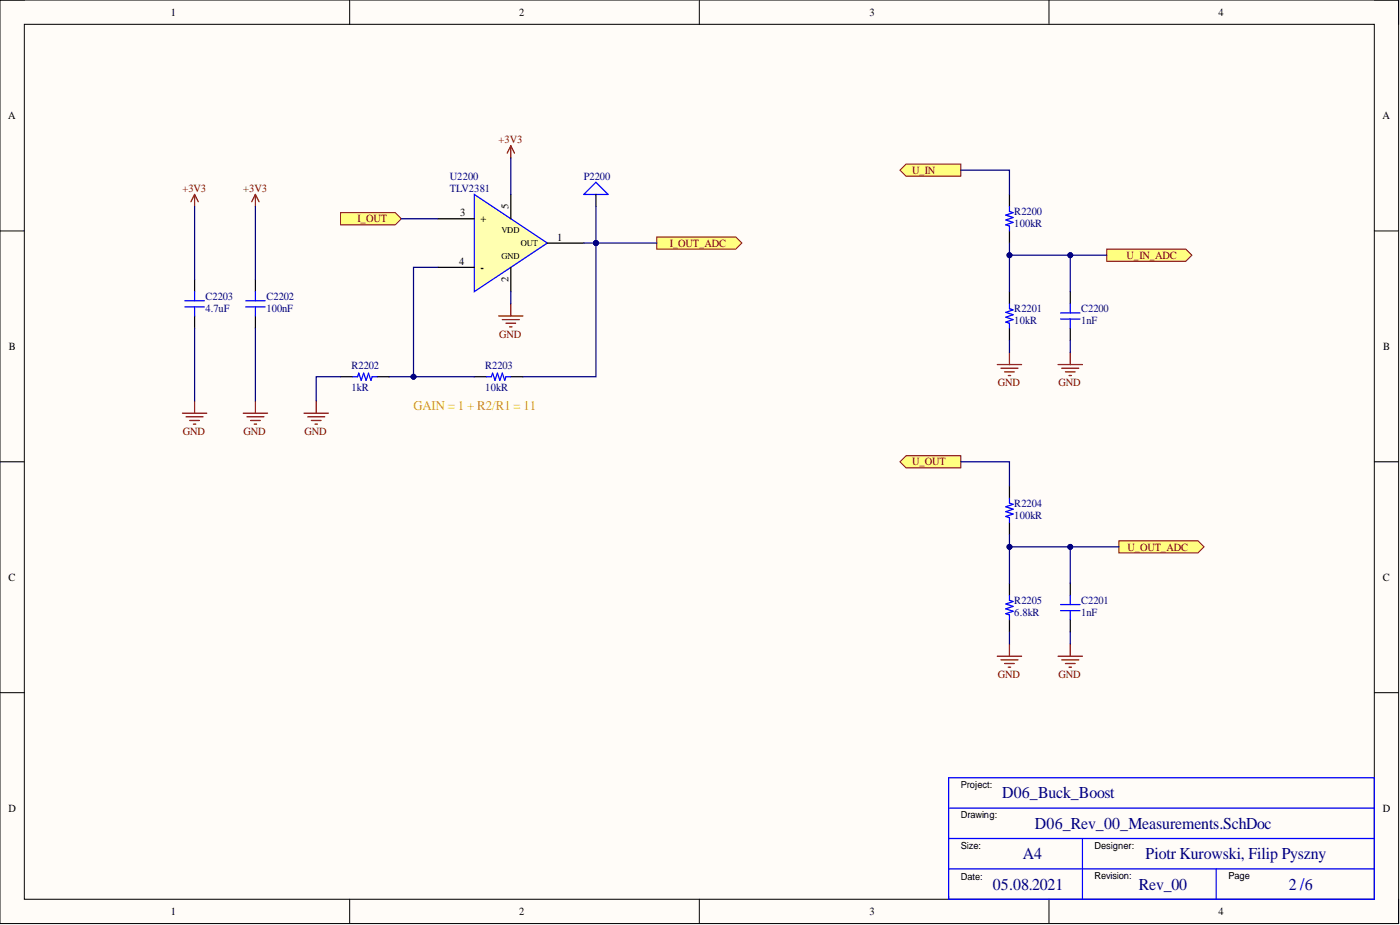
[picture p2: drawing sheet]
<svg xmlns="http://www.w3.org/2000/svg" width="292mm" height="193mm" viewBox="0 0 292 193" stroke-linecap="round" stroke-linejoin="round" font-family="sans-serif">
<path d="M0 0h291.8v192.7h-291.8z" fill-rule="evenodd" fill="#fffcf8"/>
<path d="M0 0h291.8v192.7h-291.8z" fill="none" stroke="#000" stroke-width=".21"/>
<path d="M5.1 5.1h281.6v182.5h-281.6z" fill-rule="evenodd" fill="#fffcf8"/>
<g fill="none" stroke="#000" stroke-width=".21">
<path d="M0 0h5.1M5.1 5.1h281.6v182.5h-281.6zM73 0v5.1M145.9 0v5.1M218.9 0v5.1M286.7 0h5.1v5.1M0 48.2h5.1M286.7 48.2h5.1M0 96.3h5.1M286.7 96.3h5.1M0 144.5h5.1M286.7 144.5h5.1"/>
<path d="M73 187.6v5.1M145.9 187.6v5.1M218.9 187.6v5.1M291.8 187.6v5.1"/>
</g>
<path d="M197.9 162.2h88.8v25.4h-88.8zM197.9 174.9h88.8M197.9 168.6h88.8M225.8 174.9v12.7M197.9 181.3h88.8M253.8 181.3v6.3" fill="none" stroke="#00f" stroke-width=".26"/>
<path d="M71.1 44.4h11.4l1.2 1.2-1.2 1.3h-11.4z" fill-rule="evenodd" fill="#ffff80"/>
<path d="M71.1 44.4h11.4l1.2 1.2-1.2 1.3h-11.4z" fill="none" stroke="#800000" stroke-width=".21"/>
<path d="M187.8 96.3l1.2-1.2h11.5v2.5h-11.5z" fill-rule="evenodd" fill="#ffff80"/>
<path d="M187.8 96.3l1.2-1.2h11.5v2.5h-11.5z" fill="none" stroke="#800000" stroke-width=".21"/>
<path d="M210.6 101.4v2.5M210.6 109v2.5M210.6 121.7v2.5M210.6 129.3v2.5" fill="none" stroke="#000" stroke-width=".26"/>
<path d="M210.6 103.9v1.1l.8 .2-1.5 .5 1.5 .5-1.5 .5 1.5 .5-1.5 .5 .7 .3v1M210.6 124.2v1l.8 .3-1.5 .5 1.5 .5-1.5 .5 1.5 .5-1.5 .5 .7 .3v1" fill="none" stroke="#00f" stroke-width=".26"/>
<path d="M208.1 136.9h5.1M208.8 137.7h3.6M209.6 138.4h2M210.4 139.2h.5M210.6 134.4v2.5" fill="none" stroke="#800000" stroke-width=".26"/>
<path d="M233.5 112.8h16.4l1.3 1.3-1.3 1.3h-16.4z" fill-rule="evenodd" fill="#ffff80"/>
<path d="M233.5 112.8h16.4l1.3 1.3-1.3 1.3h-16.4z" fill="none" stroke="#800000" stroke-width=".21"/>
<path d="M187.8 35.5l1.2-1.3h11.5v2.6h-11.5z" fill-rule="evenodd" fill="#ffff80"/>
<path d="M187.8 35.5l1.2-1.3h11.5v2.6h-11.5z" fill="none" stroke="#800000" stroke-width=".21"/>
<path d="M210.6 40.6v2.5M210.6 48.2v2.5" fill="none" stroke="#000" stroke-width=".26"/>
<path d="M210.6 43.1v1l.8 .3-1.5 .5 1.5 .5-1.5 .5 1.5 .5-1.5 .5 .7 .3v1" fill="none" stroke="#00f" stroke-width=".26"/>
<path d="M208.1 76.1h5.1M208.8 76.8h3.6M209.6 77.6h2M210.4 78.3h.5M210.6 73.5v2.6" fill="none" stroke="#800000" stroke-width=".26"/>
<path d="M230.9 52h16.5l1.3 1.2-1.3 1.3h-16.5z" fill-rule="evenodd" fill="#ffff80"/>
<path d="M230.9 52h16.5l1.3 1.2-1.3 1.3h-16.5z" fill="none" stroke="#800000" stroke-width=".21"/>
<path d="M210.6 60.8v2.6M210.6 68.5v2.5" fill="none" stroke="#000" stroke-width=".26"/>
<path d="M210.6 63.4v1l.8 .2-1.5 .6 1.5 .5-1.5 .5 1.5 .5-1.5 .5 .7 .2v1.1" fill="none" stroke="#00f" stroke-width=".26"/>
<path d="M137 49.4h16.5l1.3 1.3-1.3 1.3h-16.5z" fill-rule="evenodd" fill="#ffff80"/>
<path d="M137 49.4h16.5l1.3 1.3-1.3 1.3h-16.5z" fill="none" stroke="#800000" stroke-width=".21"/>
<g fill="none" stroke="#800000" stroke-width=".26">
<path d="M220.8 76.1h5M221.5 76.8h3.6M222.3 77.6h2M223 78.3h.6M223.3 73.5v2.6M63.4 86.2h5.1M64.2 87h3.6M65 87.7h2M65.7 88.5h.5M66 83.7v2.5M220.8 136.9h5M221.5 137.7h3.6"/>
<path d="M222.3 138.4h2M223 139.2h.6M223.3 134.4v2.5"/>
</g>
<path d="M124.3 40.6v2.5M71.1 78.6h2.5M78.7 78.6h2.5M99 78.6h2.5M106.6 78.6h2.5M223.3 60.8v2.6M223.3 68.5v2.5M223.3 121.7v2.5M223.3 129.3v2.5" fill="none" stroke="#000" stroke-width=".26"/>
<path d="M121.8 40.6l2.5-2.6 2.6 2.6zM73.6 78.6h1l.3-.8 .5 1.6 .5-1.6 .5 1.6 .5-1.6 .5 1.6 .2-.8h1.1M101.5 78.6h1l.3-.8 .5 1.6 .5-1.6 .5 1.6 .5-1.6 .5 1.6 .3-.8h1M221.3 65.3h4M221.3 66.5h4M223.3 63.4v1.9M223.3 66.5v2M221.3 126.1h4M221.3 127.4h4M223.3 124.2v1.9M223.3 127.4v1.9" fill="none" stroke="#00f" stroke-width=".26"/>
<path d="M99 40.6l15.2 10.1-15.2 10.1z" fill="#ffffb0"/>
<path d="M99 40.6l15.2 10.1-15.2 10.1zM38.6 62.7h4M38.6 64h4M40.6 60.8v1.9M40.6 64v1.9M51.3 62.7h4M51.3 64h4M53.3 60.8v1.9M53.3 64v1.9" fill="none" stroke="#00f" stroke-width=".26"/>
<path d="M40.6 58.3v2.5M53.3 58.3v2.5M91.4 55.8h7.6M91.4 45.6h7.6M106.6 40.6v5M106.6 55.8v5M114.2 50.7h7.6M40.6 65.9v2.6M53.3 65.9v2.6" fill="none" stroke="#000" stroke-width=".26"/>
<g fill="none" stroke="#800000" stroke-width=".26">
<path d="M106.6 30.4v2.6M106.6 30.4l-.8 1.5M106.6 30.4l.7 1.5M40.6 40.6l-.8 1.5M40.6 40.6l.8 1.5M40.6 40.6v2.5M53.3 40.6v2.5M53.3 40.6l-.8 1.5M53.3 40.6l.7 1.5M104 65.9h5.1M104.8 66.7h3.6M105.6 67.4h2"/>
<path d="M106.3 68.2h.5M106.6 63.4v2.5M38.1 86.2h5M38.8 87h3.6M39.6 87.7h2M40.3 88.5h.6M40.6 83.7v2.5M50.8 86.2h5M51.5 87h3.6M52.3 87.7h2M53 88.5h.5M53.3 83.7v2.5"/>
</g>
<path d="M71.1 78.6h-5.1v5.1M81.2 78.6h17.8M223.3 71v2.5" fill="none" stroke="#000080" stroke-width=".26"/>
<circle cx="86.3" cy="78.6" r=".51" fill="#000080"/>
<circle cx="86.3" cy="78.6" r=".51" fill="none" stroke="#000080" stroke-width=".21"/>
<path d="M83.7 45.6h7.7M91.4 55.8h-5.1v22.8" fill="none" stroke="#000080" stroke-width=".26"/>
<circle cx="86.3" cy="78.6" r=".51" fill="#000080"/>
<circle cx="86.3" cy="78.6" r=".51" fill="none" stroke="#000080" stroke-width=".21"/>
<path d="M121.8 50.7h2.5v27.9h-15.2" fill="none" stroke="#000080" stroke-width=".26"/>
<circle cx="124.3" cy="50.7" r=".51" fill="#000080"/>
<circle cx="124.3" cy="50.7" r=".51" fill="none" stroke="#000080" stroke-width=".21"/>
<path d="M124.3 50.7h12.7" fill="none" stroke="#000080" stroke-width=".26"/>
<circle cx="124.3" cy="50.7" r=".51" fill="#000080"/>
<circle cx="124.3" cy="50.7" r=".51" fill="none" stroke="#000080" stroke-width=".21"/>
<path d="M200.5 35.5h10.1v5.1M200.5 96.3h10.1v5.1M210.6 114.1h22.9" fill="none" stroke="#000080" stroke-width=".26"/>
<circle cx="210.6" cy="114.1" r=".51" fill="#000080"/>
<circle cx="210.6" cy="114.1" r=".51" fill="none" stroke="#000080" stroke-width=".21"/>
<circle cx="223.3" cy="114.1" r=".51" fill="#000080"/>
<circle cx="223.3" cy="114.1" r=".51" fill="none" stroke="#000080" stroke-width=".21"/>
<path d="M210.6 53.2h20.3" fill="none" stroke="#000080" stroke-width=".26"/>
<circle cx="210.6" cy="53.2" r=".51" fill="#000080"/>
<circle cx="210.6" cy="53.2" r=".51" fill="none" stroke="#000080" stroke-width=".21"/>
<circle cx="223.3" cy="53.2" r=".51" fill="#000080"/>
<circle cx="223.3" cy="53.2" r=".51" fill="none" stroke="#000080" stroke-width=".21"/>
<path d="M106.6 33v7.6M40.6 43.1v15.2M53.3 43.1v15.2M124.3 43.1v7.6M40.6 68.5v15.2M53.3 68.5v15.2M106.6 60.8v2.6" fill="none" stroke="#000080" stroke-width=".26"/>
<circle cx="124.3" cy="50.7" r=".51" fill="#000080"/>
<circle cx="124.3" cy="50.7" r=".51" fill="none" stroke="#000080" stroke-width=".21"/>
<path d="M210.6 111.5v10.2M210.6 131.8v2.6" fill="none" stroke="#000080" stroke-width=".26"/>
<circle cx="210.6" cy="114.1" r=".51" fill="#000080"/>
<circle cx="210.6" cy="114.1" r=".51" fill="none" stroke="#000080" stroke-width=".21"/>
<path d="M210.6 50.7v10.1M210.6 71v2.5" fill="none" stroke="#000080" stroke-width=".26"/>
<circle cx="210.6" cy="53.2" r=".51" fill="#000080"/>
<circle cx="210.6" cy="53.2" r=".51" fill="none" stroke="#000080" stroke-width=".21"/>
<path d="M223.3 114.1v7.6M223.3 131.8v2.6" fill="none" stroke="#000080" stroke-width=".26"/>
<circle cx="223.3" cy="114.1" r=".51" fill="#000080"/>
<circle cx="223.3" cy="114.1" r=".51" fill="none" stroke="#000080" stroke-width=".21"/>
<path d="M223.3 53.2v7.6" fill="none" stroke="#000080" stroke-width=".26"/>
<circle cx="223.3" cy="53.2" r=".51" fill="#000080"/>
<circle cx="223.3" cy="53.2" r=".51" fill="none" stroke="#000080" stroke-width=".21"/>
<g font-size="3.5" fill="#000080">
<text x="209.1" y="166.6">D06_Buck_Boost</text>
<text x="215.9" y="172.9">D06_Rev_00_Measurements.SchDoc</text>
<text x="213.4" y="179.2">A4</text>
<text x="239" y="179.2">Piotr Kurowski, Filip Pyszny</text>
<text x="207.1" y="185.6">05.08.2021</text>
<text x="237.6" y="185.6">Rev_00</text>
<text x="268.9" y="185.6">2 /6</text>
</g>
<text font-size="2.8" fill="#f90" x="86.3" y="85.6">GAIN = 1 + R2/R1 = 11</text>
<g font-size="2.3">
<text x="35.6" y="3.3">1</text>
<text x="108.4" y="3.3">2</text>
<text x="181.4" y="3.3">3</text>
<text x="254.3" y="3.3">4</text>
<text x="1.7" y="24.8">A</text>
<text x="288.4" y="24.8">A</text>
<text x="96" y="45.1">3</text>
<text x="100.2" y="46.4">+</text>
<text x="116.2" y="50.2">1</text>
<text x="95.8" y="55.3">4</text>
<text x="100.2" y="56.5">-</text>
<text x="1.9" y="73">B</text>
<text x="288.6" y="73">B</text>
<text x="1.8" y="121.2">C</text>
<text x="288.5" y="121.2">C</text>
<text x="1.8" y="169.3">D</text>
<text x="288.5" y="169.3">D</text>
<text x="35.6" y="190.9">1</text>
<text x="108.4" y="190.9">2</text>
<text x="181.4" y="190.9">3</text>
<text x="254.3" y="190.9">4</text>
</g>
<g font-size="2.3" fill="#800000">
<text x="104" y="29.9">+3V3</text>
<text x="38.1" y="40.1">+3V3</text>
<text x="50.8" y="40.1">+3V3</text>
<text x="190.3" y="36.3">U_IN</text>
<text x="74.6" y="46.4">I_OUT</text>
<text x="139.7" y="51.5">I_OUT_ADC</text>
<text x="235.1" y="54">U_IN_ADC</text>
<text x="104.1" y="70.5">GND</text>
<text x="208.2" y="80.6">GND</text>
<text x="220.8" y="80.6">GND</text>
<text x="38.1" y="90.8">GND</text>
<text x="50.8" y="90.8">GND</text>
<text x="63.5" y="90.8">GND</text>
<text x="190.3" y="97.1">U_OUT</text>
<text x="235.2" y="114.8">U_OUT_ADC</text>
<text x="208.2" y="141.5">GND</text>
<text x="220.8" y="141.5">GND</text>
</g>
<g font-size="2.3" fill="#000080">
<text x="93.9" y="37.5">U2200</text>
<text x="93.9" y="40.1">TLV2381</text>
<text x="121.8" y="37.5">P2200</text>
<text x="211.6" y="44.9">R2200</text>
<text x="211.6" y="47.4">100kR</text>
<text x="42.9" y="62.6">C2203</text>
<text x="42.9" y="65.2">4.7uF</text>
<text x="55.6" y="62.6">C2202</text>
<text x="55.6" y="65.2">100nF</text>
<text x="211.6" y="65.2">R2201</text>
<text x="225.6" y="65.2">C2200</text>
<text x="211.6" y="67.7">10kR</text>
<text x="225.6" y="67.7">1nF</text>
<text x="73.3" y="77.1">R2202</text>
<text x="101.2" y="77.1">R2203</text>
<text x="73.3" y="81.6">1kR</text>
<text x="101.2" y="81.6">10kR</text>
<text x="211.6" y="105.7">R2204</text>
<text x="211.6" y="108.3">100kR</text>
<text x="211.6" y="126">R2205</text>
<text x="225.6" y="126">C2201</text>
<text x="211.6" y="128.5">6.8kR</text>
<text x="225.6" y="128.5">1nF</text>
</g>
<g font-size="2.2">
<text x="106.1" y="43.6" transform="rotate(-90 106.1 43.6)">5</text>
<text x="106.1" y="58.8" transform="rotate(-90 106.1 58.8)">2</text>
</g>
<g font-size="2">
<text x="200.5" y="164.4">Project:</text>
<text x="200.5" y="170.7">Drawing:</text>
<text x="200.5" y="177">Size:</text>
<text x="228.4" y="177">Designer:</text>
<text x="200.5" y="183.6">Date:</text>
<text x="228.4" y="183.4">Revision:</text>
<text x="256.3" y="183.4">Page</text>
</g>
<g font-size="1.9">
<text x="104.6" y="48.5">VDD</text>
<text x="108.7" y="51.3">OUT</text>
<text x="104.6" y="54.1">GND</text>
</g>
</svg>
